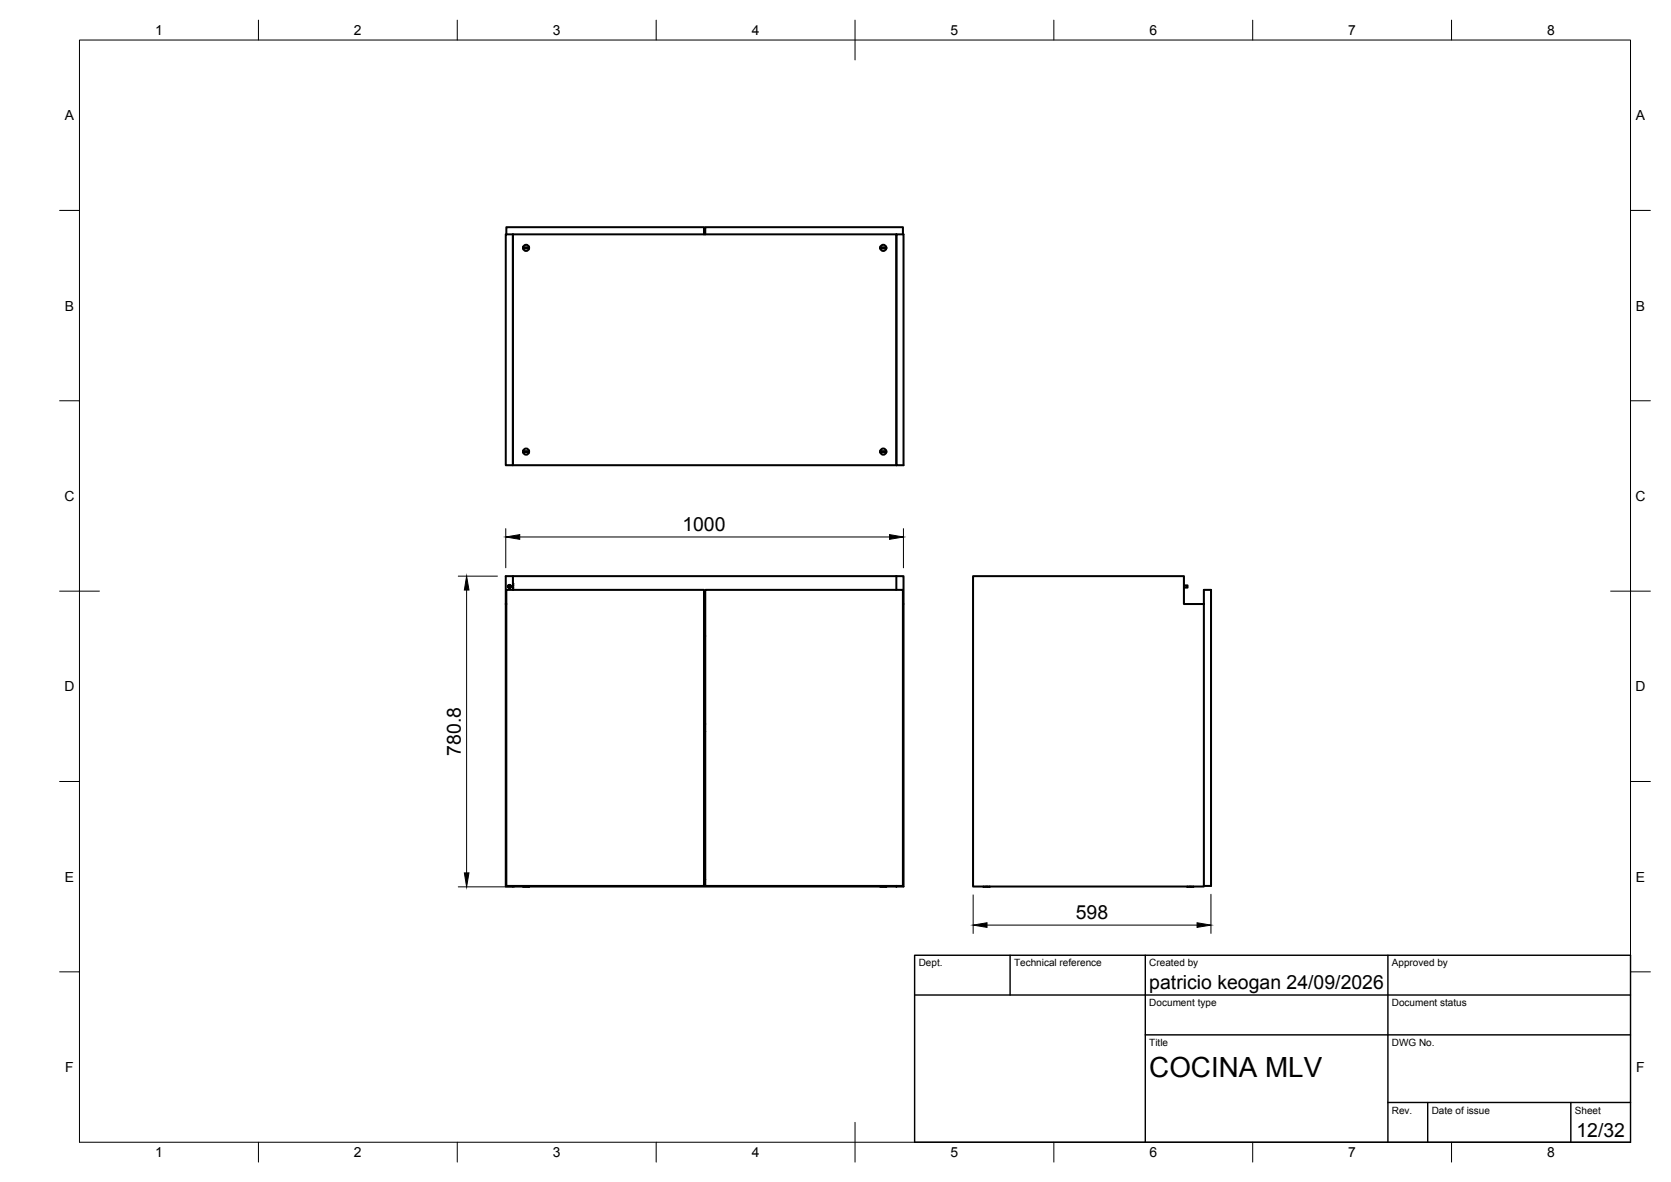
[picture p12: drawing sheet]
<svg xmlns="http://www.w3.org/2000/svg" width="420mm" height="297mm" viewBox="0 0 420 297" stroke-linecap="round" stroke-linejoin="round" font-family="sans-serif">
<!-- layer: Visible -->
<g fill="none" stroke="#000" stroke-width=".51">
<path d="M127.2 58.9h1.8v58h-1.8zM127.3 58.9v-1.8h49.7v1.8M129 58.9h96.4v58h-96.4zM177.3 58.9v-1.8h49.7v1.8M225.4 58.9h1.8v58h-1.8zM131.5 62.4h1.5a.77 .77 0 0 1-.7 .7 .77 .77 0 0 1-.8-.7zM131.6 62.1v.3zM131.8 61.7l.7-.1 .5 .5h-1.5zM133 62.1v.3M221.3 62.4h1.5M221.3 62.2h1.5M221.3 62.4a.77 .77 0 0 0 .8 .7 .77 .77 0 0 0 .8-.7"/>
<path d="M221.3 62.1a.77 .77 0 0 1 .8-.6 .77 .77 0 0 1 .8 .6M221.4 62.1v.3M222.8 62.1v.3M131.5 113.4h1.5M131.5 113.6l1.5 .1a.77 .77 0 0 1-.7 .6 .77 .77 0 0 1-.8-.7zM131.5 113.4a.75 .75 0 0 1 .9-.7 .75 .75 0 0 1 .6 .9M131.6 113.4v.2zM221.3 113.7h1.5M221.3 113.4h1.5M221.3 113.6a.77 .77 0 0 0 .8 .7 .77 .77 0 0 0 .8-.7M221.4 113.6a.75 .75 0 0 1 .7-.9 .75 .75 0 0 1 .7 .9M221.4 113.4v.2"/>
<path d="M222.8 113.4v.2M127.2 151.8v71h1.8v-.2v.2h96.4v-.2v.2h1.8v-71M127.2 151.8h.1M127.3 148.2h49.7v74.4h-49.7zM128.3 147.7h.1M128.3 147.1h.1M129 147.5v.7M129 146.6v.6M129 148.2v-3.4h-1.8v7M129 144.8h96.4M177 159.8h.3M177.3 148.2h49.7v74.4h-49.7z"/>
<path d="M225.4 144.8h1.8v7h-.2M225.4 144.8v3.4M244.7 144.8h53v7h5v71h-58zM297.7 147.1h.9v.6h-.9M302.7 151.8v-3.6h1.8v74.4h-1.8M177 182h.3M177 183.8h.3M131.5 222.8h1.5M177 221h.3M221.3 222.8h1.5M247.3 222.8h.6M248.2 222.8h.6"/>
<path d="M298.5 222.8h.6M299.4 222.8h.7"/>
<circle cx="128.1" cy="147.4" r=".37"/>
<circle cx="128.1" cy="147.4" r=".29"/>
<circle cx="128.1" cy="147.4" r=".39"/>
</g>
<!-- layer: BORDER -->
<g fill="none" stroke="#000" stroke-width=".25">
<path d="M20 10.1h390v276.9h-390zM65 5.1v5M115 5.1v5M165 5.1v5M215 5.1v10M265 5.1v5M315 5.1v5M365 5.1v5M15 52.9h5M410 52.9h5M15 100.7h5M410 100.7h5"/>
<path d="M15 148.6h10M405 148.6h10M15 196.4h5M410 196.4h5M15 244.2h5M410 244.2h5M65 287v5M115 287v5M165 287v5M215 282.1v9.9M265 287v5M315 287v5"/>
<path d="M365 287v5"/>
</g>
<!-- layer: TITLEBLOCK -->
<path d="M230 240.1h180v46.9h-180zM230 250h180M254 240.1v9.9M288 240.1v46.9M349 240.1v46.9M288 260.1h122M349 277.1h61M359 277.1v9.9M395 277.1v9.9" fill="none" stroke="#000" stroke-width=".36"/>
<!-- layer: FD_Dimensions -->
<path d="M127.2 132.8v9.9M130.7 134.9h93M227.2 132.8v9.9M115.2 144.8h9.9M117.3 148.3v71.1M115.2 222.9h14.2M244.7 224.9v9.7M248.2 232.5h52.8M304.5 224.7v9.9" fill="none" stroke="#000" stroke-width=".25"/>
<path d="M127.2 134.9l3.5-.5v1.1zM223.7 134.4l3.5 .5-3.5 .6zM117.3 144.8l.6 3.5h-1.1zM116.8 219.4h1.1l-.6 3.5zM244.7 232.5l3.5-.6v1.2zM301 231.9l3.5 .6-3.5 .6z" fill="#000" stroke="#000" stroke-width=".25"/>
<text font-size="7" x="289" y="270.6">COCINA MLV</text>
<g font-size="4.9">
<text x="171.6" y="133.5">1000</text>
<text x="115.9" y="190" transform="rotate(-90 115.9 190)">780.8</text>
<text x="270.5" y="231">598</text>
<text x="289" y="248.5">patricio keogan 24/09/2026</text>
<text x="396.4" y="285.7">12/32</text>
</g>
<g font-size="3.5">
<text x="39" y="8.8">1</text>
<text x="89" y="8.8">2</text>
<text x="139" y="8.8">3</text>
<text x="189" y="8.8">4</text>
<text x="239" y="8.8">5</text>
<text x="289" y="8.8">6</text>
<text x="339" y="8.8">7</text>
<text x="389" y="8.8">8</text>
<text x="16.3" y="30.2">A</text>
<text x="411.3" y="30.2">A</text>
<text x="16.3" y="78">B</text>
<text x="411.3" y="78">B</text>
<text x="16.2" y="125.9">C</text>
<text x="411.2" y="125.9">C</text>
<text x="16.2" y="173.7">D</text>
<text x="411.2" y="173.7">D</text>
<text x="16.3" y="221.6">E</text>
<text x="411.3" y="221.6">E</text>
<text x="16.4" y="269.4">F</text>
<text x="411.4" y="269.4">F</text>
<text x="39" y="290.8">1</text>
<text x="89" y="290.8">2</text>
<text x="139" y="290.8">3</text>
<text x="189" y="290.8">4</text>
<text x="239" y="290.8">5</text>
<text x="289" y="290.8">6</text>
<text x="339" y="290.8">7</text>
<text x="389" y="290.8">8</text>
</g>
<g font-size="2.5">
<text x="231" y="242.9">Dept.</text>
<text x="255" y="242.9">Technical reference</text>
<text x="289" y="242.9">Created by</text>
<text x="350" y="242.9">Approved by</text>
<text x="289" y="252.8">Document type</text>
<text x="350" y="252.8">Document status</text>
<text x="289" y="262.9">Title</text>
<text x="350" y="262.9">DWG No.</text>
<text x="350" y="279.9">Rev.</text>
<text x="360" y="279.9">Date of issue</text>
<text x="396" y="279.9">Sheet</text>
</g>
</svg>
